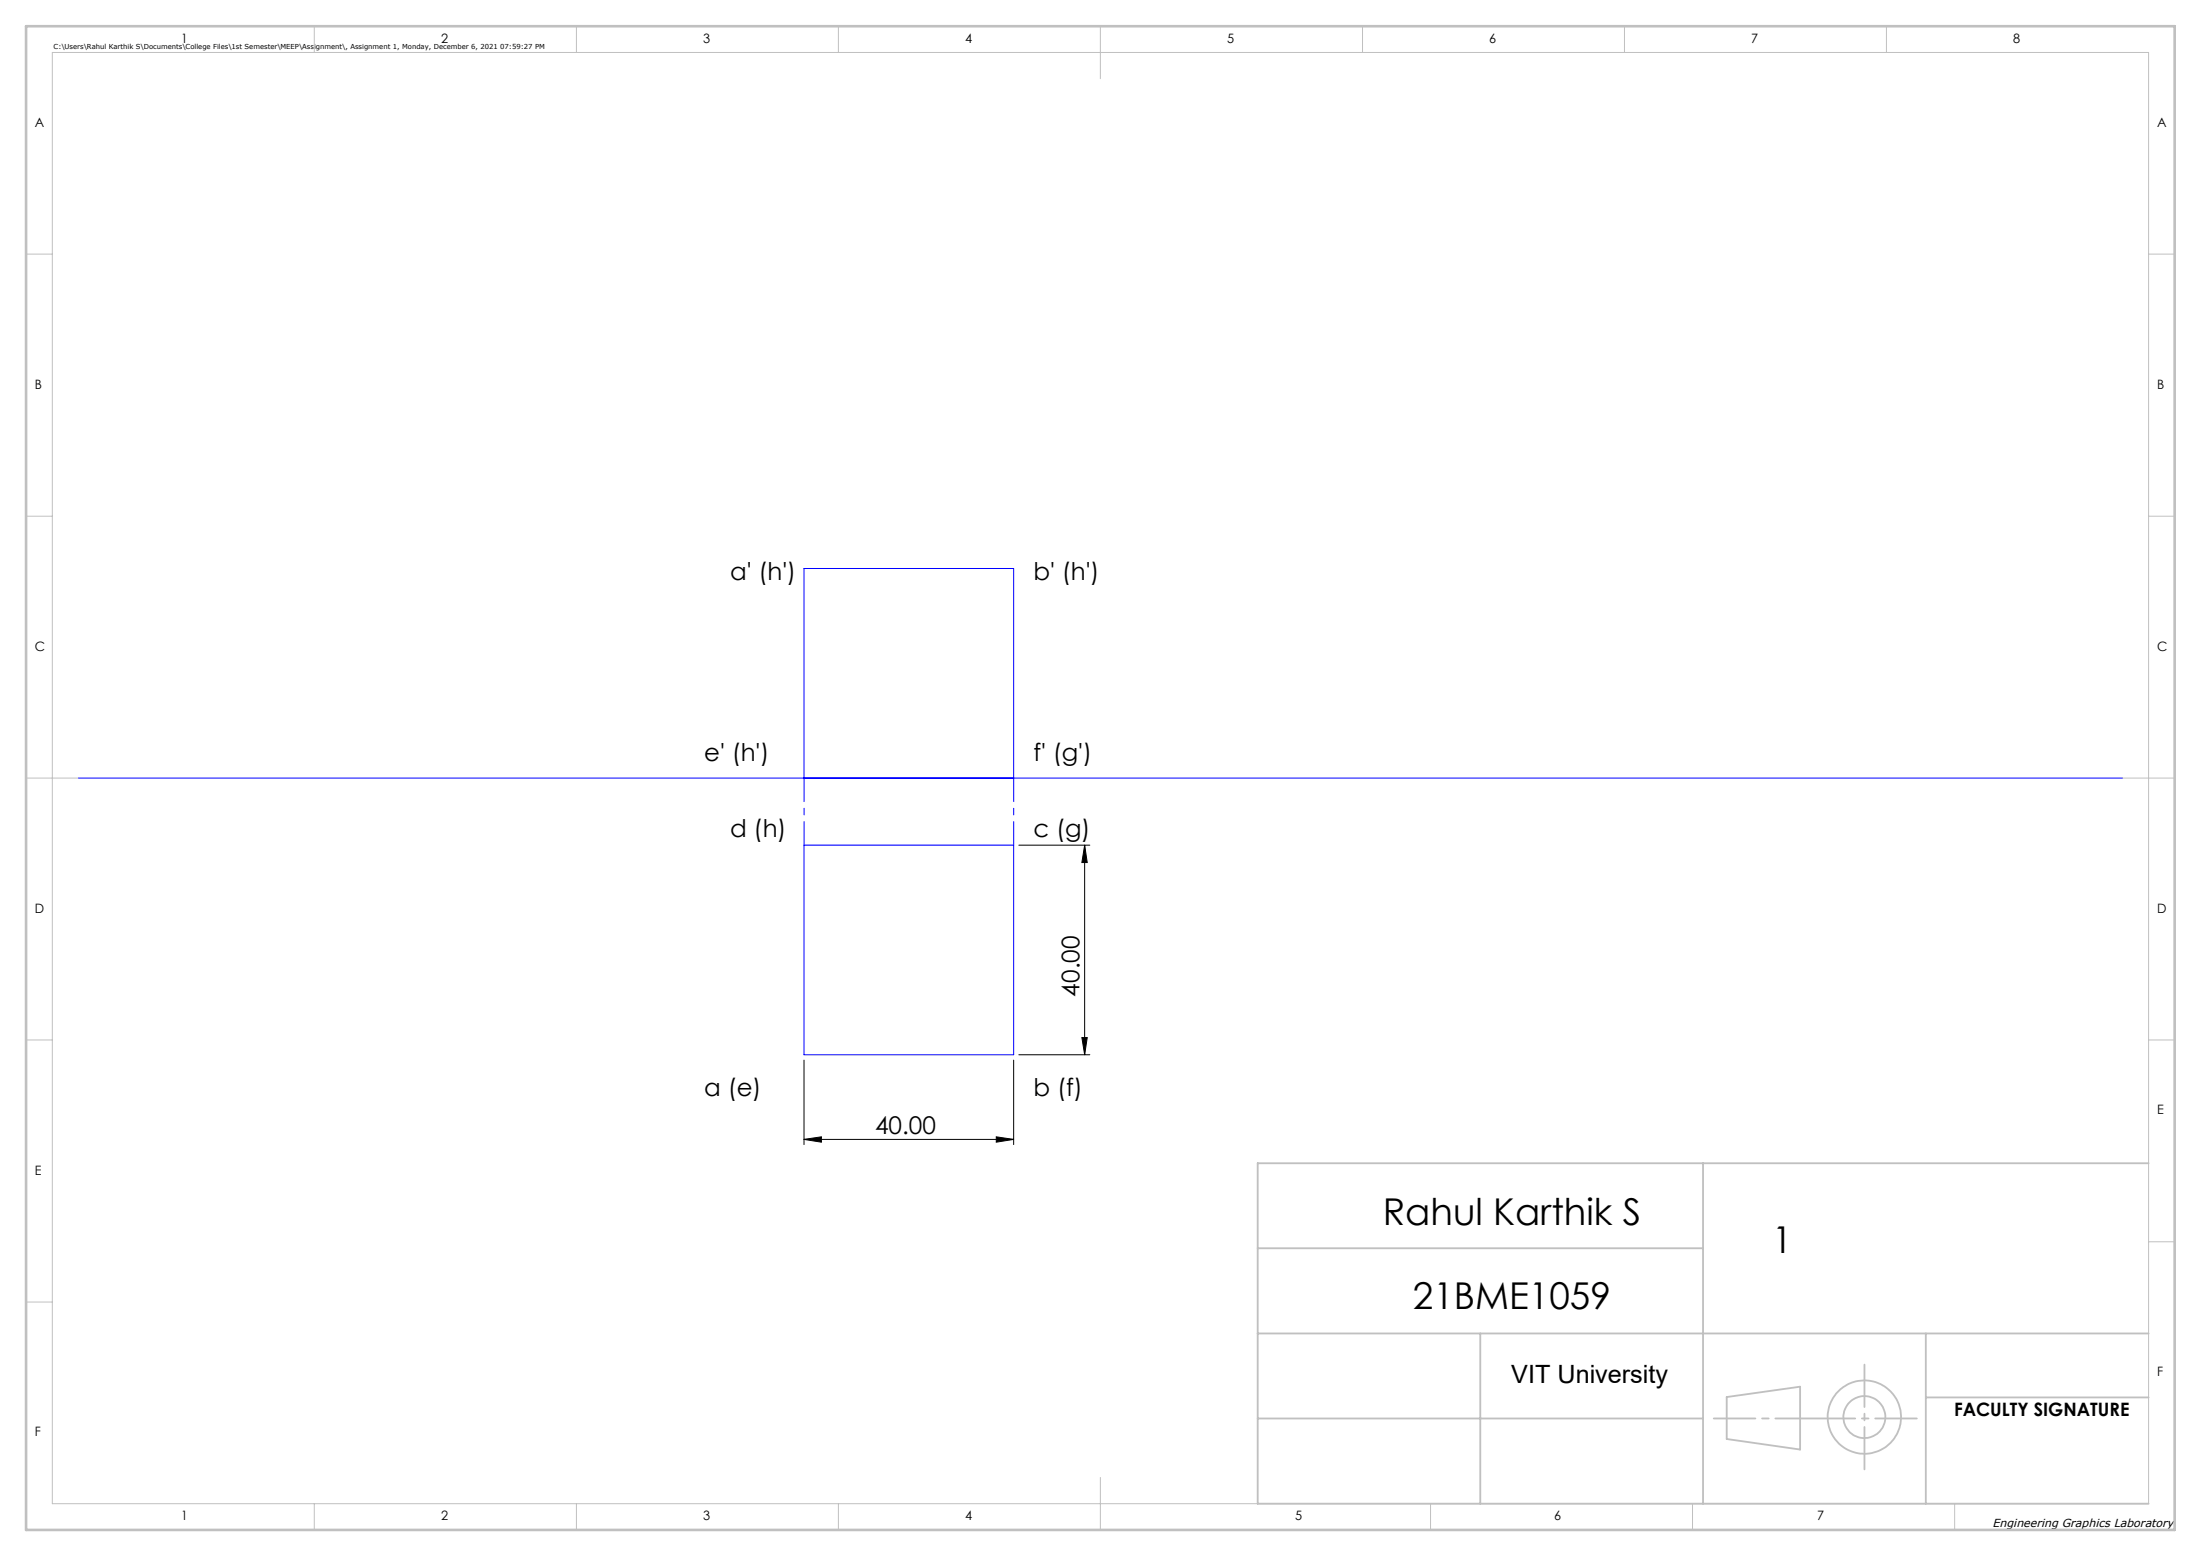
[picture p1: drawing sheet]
<svg xmlns="http://www.w3.org/2000/svg" width="420mm" height="297mm" viewBox="0 0 420 297" stroke-linecap="round" stroke-linejoin="round" font-family="sans-serif">
<path d="M194.4 161.3h13.6M207 161.3v40M207 161.3l.5 3.3h-1.1zM206.4 198h1.1l-.5 3.3zM153.4 217.5l3.3-.5v1zM153.4 202.3v16.2M153.4 217.5h40M190.1 217l3.3 .5-3.3 .5zM193.4 202.3v16.2M194.4 201.3h13.6" fill="none" stroke="#000" stroke-width=".19"/>
<g fill="none" stroke="#c0c0c0" stroke-width=".35">
<path d="M240 238.3h85M325 222v65M410 222h-170v65h170M240 254.5h170M282.5 254.5v32.5M367.5 254.5v32.5M240 270.8h85M329.5 266.7l14-2v12l-14-2zM367.5 266.7h42.5"/>
<circle cx="355.8" cy="270.5" r="7"/>
<circle cx="355.8" cy="270.5" r="4"/>
</g>
<g fill="none" stroke="#c0c0c0" stroke-width=".19">
<path d="M10 10h400v277h-400zM60 5v5M110 5v5M160 5v5M210 5v10M260 5v5M310 5v5M360 5v5M5 48.5h5M410 48.5h5M5 98.5h5M410 98.5h5"/>
<path d="M5 148.5h10M405 148.5h10M5 198.5h5M410 198.5h5M410 237h5M5 248.5h5M60 287v5M110 287v5M160 287v5M210 282v10M273 287v5M323 287v5"/>
<path d="M373 287v5"/>
</g>
<path d="M327 270.8h38.8" fill="none" stroke="#c0c0c0" stroke-width=".35" stroke-dasharray="15.2 1.3 1.3 1.3" stroke-dashoffset="7.3"/>
<path d="M355.8 260.5v20" fill="none" stroke="#c0c0c0" stroke-width=".35" stroke-dasharray="15.2 1.3 1.3 1.3" stroke-dashoffset="7.1"/>
<path d="M5 5h410v287h-410z" fill="none" stroke="#c0c0c0" stroke-width=".5"/>
<path d="M153.4 148.5v12.8M193.4 148.5v12.8" fill="none" stroke="#00f" stroke-width=".19" stroke-dasharray="15.2 1.3 1.3 1.3" stroke-dashoffset="10.7"/>
<path d="M15 148.5h390M153.4 148.5v-40h40v40M153.4 161.3h40v40h-40z" fill="none" stroke="#00f" stroke-width=".19"/>
<g fill="#000">
<path d="M207 161.3l.5 3.3h-1.1zM206.4 198h1.1l-.5 3.3z"/>
<path d="M153.4 217.5l3.3-.5v1zM190.1 217l3.3 .5-3.3 .5z"/>
</g>
<g font-size="7.1">
<text x="263.9" y="233.8">Rahul Karthik S</text>
<text x="338.1" y="239.1">1</text>
<text x="269.6" y="249.8">21BME1059</text>
</g>
<text font-size="4.8" x="288.4" y="264">VIT University</text>
<g font-size="4.7">
<text x="139.3" y="110.7">a' (h')</text>
<text x="197.2" y="110.7">b' (h')</text>
<text x="134.4" y="145.3">e' (h')</text>
<text x="197.2" y="145.3">f' (g')</text>
<text x="139.3" y="159.8">d (h)</text>
<text x="197.2" y="159.8">c (g)</text>
<text x="206" y="190.2" transform="rotate(-90 206 190.2)">40.00</text>
<text x="134.4" y="209.2">a (e)</text>
<text x="197.2" y="209.2">b (f)</text>
<text x="167" y="216.5">40.00</text>
</g>
<text font-size="3.5" x="372.9" y="270.3">FACULTY SIGNATURE</text>
<g font-size="2.5">
<text x="34.6" y="8.2">1</text>
<text x="84.2" y="8.2">2</text>
<text x="134.2" y="8.2">3</text>
<text x="184.2" y="8.2">4</text>
<text x="234.2" y="8.2">5</text>
<text x="284.2" y="8.2">6</text>
<text x="334.2" y="8.2">7</text>
<text x="384.2" y="8.2">8</text>
<text x="6.7" y="24.2">A</text>
<text x="411.7" y="24.2">A</text>
<text x="6.7" y="74.2">B</text>
<text x="411.7" y="74.2">B</text>
<text x="6.7" y="124.2">C</text>
<text x="411.7" y="124.2">C</text>
<text x="6.7" y="174.2">D</text>
<text x="411.7" y="174.2">D</text>
<text x="411.7" y="212.7">E</text>
<text x="6.7" y="224.2">E</text>
<text x="411.7" y="262.7">F</text>
<text x="6.7" y="274.2">F</text>
<text x="34.6" y="290.2">1</text>
<text x="84.2" y="290.2">2</text>
<text x="134.2" y="290.2">3</text>
<text x="184.2" y="290.2">4</text>
<text x="247.2" y="290.2">5</text>
<text x="296.5" y="290.2">6</text>
<text x="346.8" y="290.2">7</text>
</g>
<text font-size="2.2" x="380.2" y="291.4">Engineering Graphics Laboratory</text>
<text font-size="1.3" x="10.2" y="9.3">C:\Users\Rahul Karthik S\Documents\College Files\1st Semester\MEEP\Assignment\, Assignment 1, Monday, December 6, 2021 07:59:27 PM</text>
</svg>
